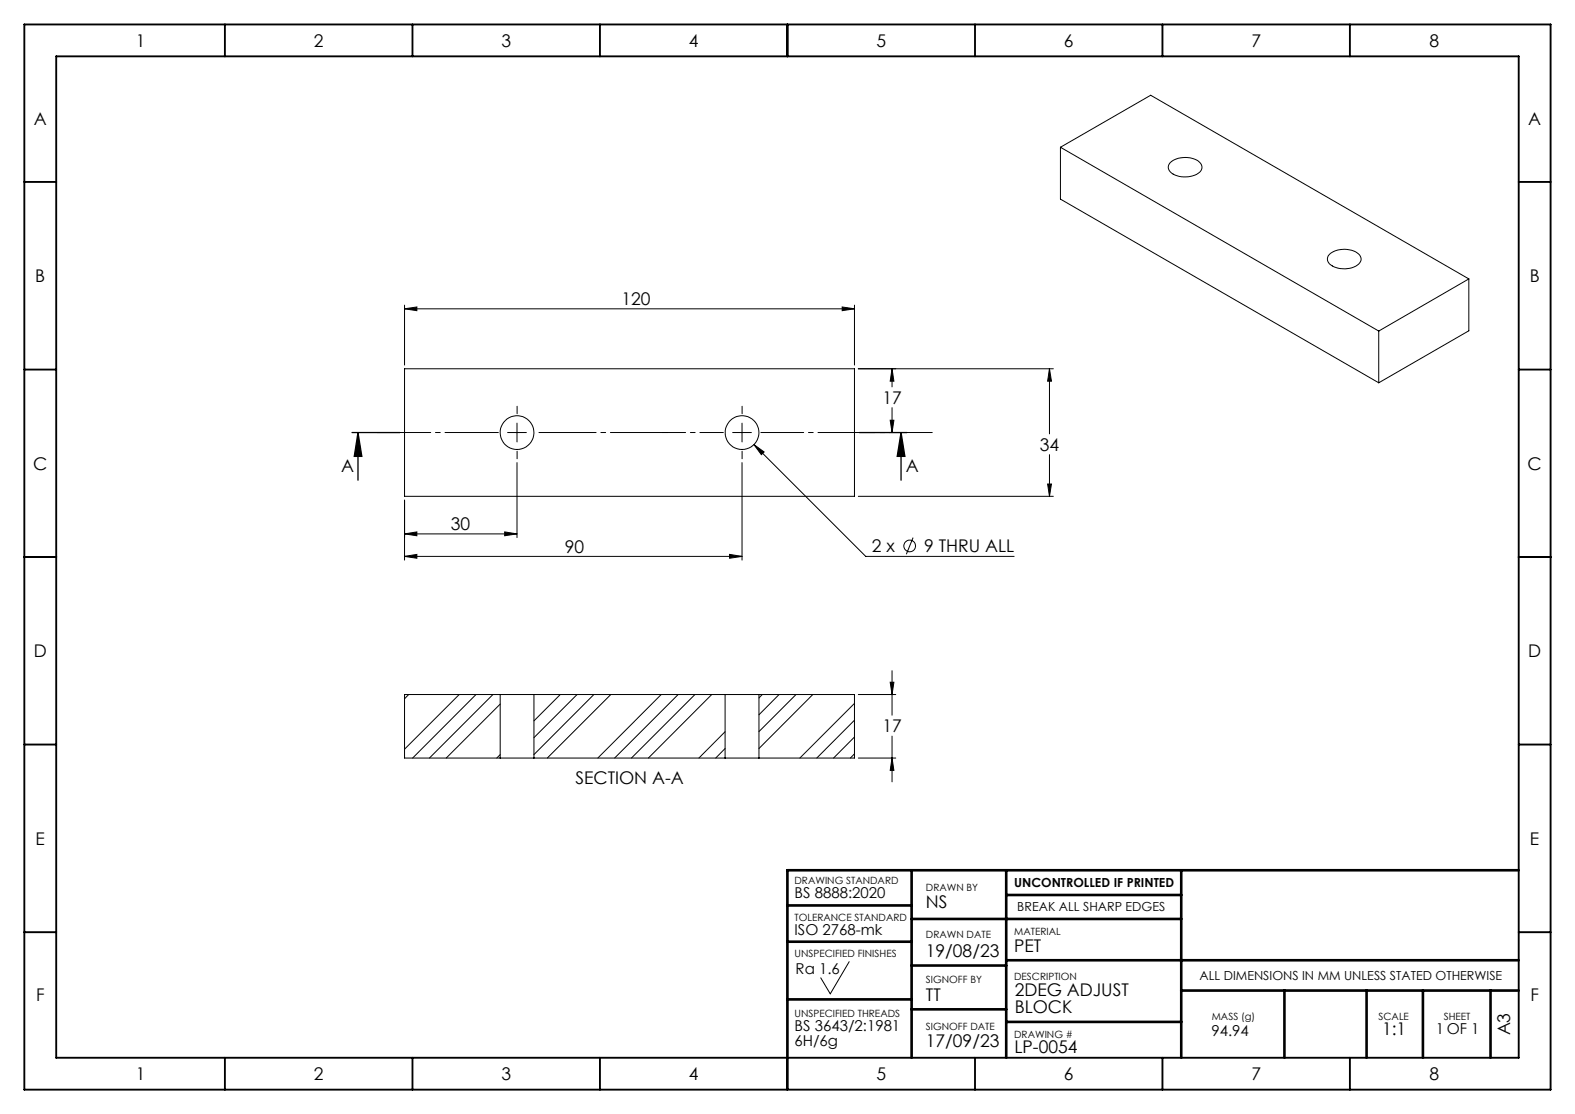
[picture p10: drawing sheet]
<svg xmlns="http://www.w3.org/2000/svg" width="594mm" height="420mm" viewBox="0 0 594 420" stroke-linecap="round" stroke-linejoin="round" font-family="sans-serif">
<g fill="none" stroke="#000" stroke-width=".71">
<path d="M9.2 9.2h575.6v401.7h-575.6zM84.8 9.2v12M155.6 9.2v12M226.3 9.2v12M297 9.2v12M367.7 9.2v12M438.4 9.2v12M509.1 9.2v12M21.2 21.2h551.6v377.6h-551.6zM9.2 68.6h12M572.8 68.6h12M9.2 139.3h12"/>
<path d="M572.8 139.3h12M9.2 210h12M572.8 210h12M9.2 280.7h12M572.8 280.7h12M9.2 351.5h12M572.8 351.5h12M84.8 398.8v12.1M155.6 398.8v12.1M226.3 398.8v12.1M297 398.8v12.1M367.7 398.8v12.1"/>
<path d="M438.4 398.8v12.1M509.1 398.8v12.1"/>
</g>
<g fill="none" stroke="#000" stroke-width=".99">
<path d="M343.8 328.1v70.7M379.5 328.1v70.7M379.5 337.5h66M445.5 328.1v70.7M572.8 328.1h-275.8v70.7M297 341.4h46.8M297 355.1h46.8M343.8 346.5h101.7M297 376.8h46.8M343.8 364.1h35.7M379.5 362.1h193.3M445.5 373.5h127.3"/>
<path d="M484.4 373.5v25.3M515.4 373.5v25.3M536.6 373.5v25.3M562.1 373.5v25.3M343.8 380.6h35.7M379.5 385.3h66"/>
</g>
<g fill="none" stroke="#000" stroke-width=".38">
<path d="M399.9 55.5l34.1-19.6 120 69.3M399.9 55.5l120.1 69.3M399.9 55.5v19.6l120.1 69.2M441.3 61.4a8.9 8.9 0 0 1 11.4 .1 2.67 2.67 0 0 1-1.4 4.3 8.9 8.9 0 0 1-10.3-1.4l-.4-1.5zM501.3 96a8.9 8.9 0 0 1 11.5 .1 2.67 2.67 0 0 1-1.5 4.3 8.8 8.8 0 0 1-10.3-1.4l-.4-1.5zM152.6 116.4l4.6-.7v1.4zM152.6 115v22.6M152.6 116.4h169.7M317.6 115.7l4.7 .7-4.7 .7zM322.3 115v22.6M554 105.2l-34 19.6M554 105.2v19.5l-34 19.6"/>
<path d="M152.6 139h169.7v48.1h-169.7zM323.7 139h73.5M336.4 139l.7 4.7h-1.4zM336.4 139v6.9M395.8 139l.7 4.7h-1.4zM395.8 139v24.6M520 124.8v19.5M195 159.6v7M279.8 159.6v7M335.7 158.5h1.4l-.7 4.6zM336.4 153.7v9.4M191.4 163.1h7.1"/>
<path d="M195 174.4v28.3M276.3 163.1h7.1M279.8 174.4v36.8M284.3 167.6l3.9 2.8-1.1 1zM284.3 167.6l42.2 42.2h56M395.8 171.4v15.7M152.6 188.6v22.6M323.7 187.1h73.5M395.1 182.5h1.4l-.7 4.6zM152.6 201.3l4.6-.7v1.4zM152.6 209.8l4.6-.8v1.5zM152.6 209.8h127.2"/>
<path d="M152.6 201.3h42.4M190.3 200.6l4.7 .7-4.7 .7zM275.2 209l4.6 .8-4.6 .7zM344.4 202.7l-2.6 6.3M335.7 257.2h1.4l-.7 4.7zM336.4 252.9v16.8M154.1 261.9l-1.5 1.6M173.2 261.9l-20.6 20.6M179.5 261.9l-23.9 23.9M185.9 261.9l-23.9 23.9M188.6 261.9h12.8M188.6 261.9h-36v23.9h36"/>
<path d="M188.6 261.9v23.9M188.6 265.5l-20.3 20.3M201.4 261.9v23.9M201.4 261.9h72.1M211.3 261.9l-9.9 9.9M217.6 261.9l-16.2 16.2M224 261.9l-22.6 22.6M230.4 261.9l-24 23.9M249.4 261.9l-23.9 23.9M255.8 261.9l-24 23.9M262.1 261.9l-24 23.9M268.4 261.9l-23.9 23.9"/>
<path d="M273.5 261.9h12.7M273.5 261.9v23.9M273.5 275.9l-9.9 9.9M286.2 261.9h36.1v23.9h-36.1M286.2 261.9v23.9M287.5 261.9l-1.3 1.3M293.8 261.9l-7.6 7.6M300.2 261.9l-14 14M306.5 261.9l-20.3 20.3M322.3 265.2l-20.6 20.6M322.3 271.6l-14.3 14.2M322.3 277.9l-7.9 7.9"/>
<path d="M323.7 261.9h14.1M336.4 277.5v17.3M188.6 285.8h12.8M188.6 284.5l-1.3 1.3M201.4 285.8h72.1M273.5 285.8h12.7M273.5 282.2l-3.6 3.6M322.3 284.2l-1.6 1.6M323.7 285.8h14.1M336.4 285.8l.7 4.7h-1.4zM320.3 362.6l-7.2 12.1-3.6-6"/>
<circle cx="195" cy="163.1" r="6.4"/>
<circle cx="279.9" cy="163.1" r="6.4"/>
<circle cx="343.1" cy="205.8" r="2.2"/>
</g>
<path d="M132.8 163.1h18M135 163.1l1.5 9h-2.9zM135 163.1v18M324.1 163.1h18M339.8 163.1l1.5 9h-2.9zM339.8 163.1v18" fill="none" stroke="#000" stroke-width=".49"/>
<path d="M195 156v-2.8M279.9 156v-2.8M195 170.2v2.8M279.9 170.2v2.8" fill="none" stroke="#000" stroke-width=".38" stroke-dasharray="21.6 1.8 1.8 1.8"/>
<path d="M272.8 163.1h-23.1" fill="none" stroke="#000" stroke-width=".38" stroke-dasharray="21.6 1.8 1.8 1.8" stroke-dashoffset="12.7"/>
<path d="M286.9 163.1h64.7" fill="none" stroke="#000" stroke-width=".38" stroke-dasharray="21.6 1.8 1.8 1.8" stroke-dashoffset="5.4"/>
<path d="M187.9 163.1h-45.6" fill="none" stroke="#000" stroke-width=".38" stroke-dasharray="21.6 1.8 1.8 1.8" stroke-dashoffset="1.4"/>
<path d="M202.1 163.1h50.8" fill="none" stroke="#000" stroke-width=".38" stroke-dasharray="21.6 1.8 1.8 1.8" stroke-dashoffset="-1.2"/>
<g fill="#000">
<path d="M317.6 115.7l4.7 .7-4.7 .7zM152.6 116.4l4.6-.7v1.4z"/>
<path d="M336.4 139l.7 4.7h-1.4zM335.7 158.5h1.4l-.7 4.6z"/>
<path d="M339.8 163.1l1.5 9h-2.9zM135 163.1l1.5 9h-2.9z"/>
<path d="M395.1 182.5h1.4l-.7 4.6zM395.8 139l.7 4.7h-1.4zM284.3 167.6l2.8 3.8 1.1-1zM336.4 285.8l.7 4.7h-1.4zM335.7 257.2h1.4l-.7 4.7z"/>
<path d="M152.6 201.3l4.6-.7v1.4zM190.3 200.6l4.7 .7-4.7 .7zM152.6 209.8l4.6-.8v1.5zM275.2 209l4.6 .8-4.6 .7z"/>
</g>
<g font-size="6.6">
<text x="51.2" y="17.6">1</text>
<text x="118.4" y="17.6">2</text>
<text x="189.1" y="17.6">3</text>
<text x="259.8" y="17.6">4</text>
<text x="330.5" y="17.6">5</text>
<text x="401.2" y="17.6">6</text>
<text x="472" y="17.6">7</text>
<text x="539.1" y="17.6">8</text>
<text x="12.8" y="47.3">A</text>
<text x="576.4" y="47.3">A</text>
<text x="13.3" y="106.3">B</text>
<text x="576.9" y="106.3">B</text>
<text x="234.4" y="115">120</text>
<text x="332.8" y="152.3">17</text>
<text x="392.2" y="170">34</text>
<text x="12.5" y="177">C</text>
<text x="128.7" y="177.9">A</text>
<text x="341.7" y="177.9">A</text>
<text x="576.1" y="177">C</text>
<text x="170.1" y="199.8">30</text>
<text x="213" y="208.3">90</text>
<text x="328.8" y="208.3">2 x</text>
<text x="348.6" y="208.2">9 THRU ALL</text>
<text x="12.8" y="247.7">D</text>
<text x="576.3" y="247.7">D</text>
<text x="332.8" y="276.1">17</text>
<text x="217" y="295.6">SECTION A-A</text>
<text x="13.4" y="318.5">E</text>
<text x="577" y="318.5">E</text>
<text x="349.2" y="342.4">NS</text>
<text x="382.5" y="359.1">PET</text>
<text x="349.2" y="360.7">19/08/23</text>
<text x="13.6" y="377.5">F</text>
<text x="349.2" y="377.3">TT</text>
<text x="382.7" y="375.7">2DEG ADJUST</text>
<text x="577.2" y="377.5">F</text>
<text x="382.7" y="382.1">BLOCK</text>
<text x="349.2" y="394.8">17/09/23</text>
<text x="521.2" y="390.2">1:1</text>
<text x="569.5" y="390.4" transform="rotate(-90 569.5 390.4)">A3</text>
<text x="382.6" y="396.9">LP-0054</text>
<text x="51.2" y="407.2">1</text>
<text x="118.4" y="407.2">2</text>
<text x="189.1" y="407.2">3</text>
<text x="259.8" y="407.2">4</text>
<text x="330.5" y="407.2">5</text>
<text x="401.2" y="407.2">6</text>
<text x="472" y="407.2">7</text>
<text x="539.1" y="407.2">8</text>
</g>
<g font-size="5.7">
<text x="299.7" y="338.6">BS 8888:2020</text>
<text x="299.7" y="352.5">ISO 2768-mk</text>
<text x="300.1" y="367.4">Ra 1.6</text>
<text x="299.7" y="388.8">BS 3643/2:1981</text>
<text x="541.5" y="389.9">1 OF 1</text>
<text x="299.7" y="394.4">6H/6g</text>
<text x="456.9" y="390.6">94.94</text>
</g>
<g font-size="4.7">
<text x="382.5" y="334.5">UNCONTROLLED IF PRINTED</text>
<text x="383.7" y="343.6">BREAK ALL SHARP EDGES</text>
<text x="452.4" y="369.5">ALL DIMENSIONS IN MM UNLESS STATED OTHERWISE</text>
</g>
<g font-size="3.8">
<text x="299.7" y="333.4">DRAWING STANDARD</text>
<text x="349.2" y="336">DRAWN BY</text>
<text x="299.7" y="347.2">TOLERANCE STANDARD</text>
<text x="349.2" y="353.9">DRAWN DATE</text>
<text x="382.5" y="352.5">MATERIAL</text>
<text x="299.7" y="360.7">UNSPECIFIED FINISHES</text>
<text x="349.2" y="370.8">SIGNOFF BY</text>
<text x="382.5" y="369.5">DESCRIPTION</text>
<text x="299.7" y="383.5">UNSPECIFIED THREADS</text>
<text x="349.2" y="388.2">SIGNOFF DATE</text>
<text x="457" y="384.6">MASS (g)</text>
<text x="519.9" y="384.6">SCALE</text>
<text x="544.5" y="384.6">SHEET</text>
<text x="382.5" y="391.3">DRAWING #</text>
</g>
</svg>
